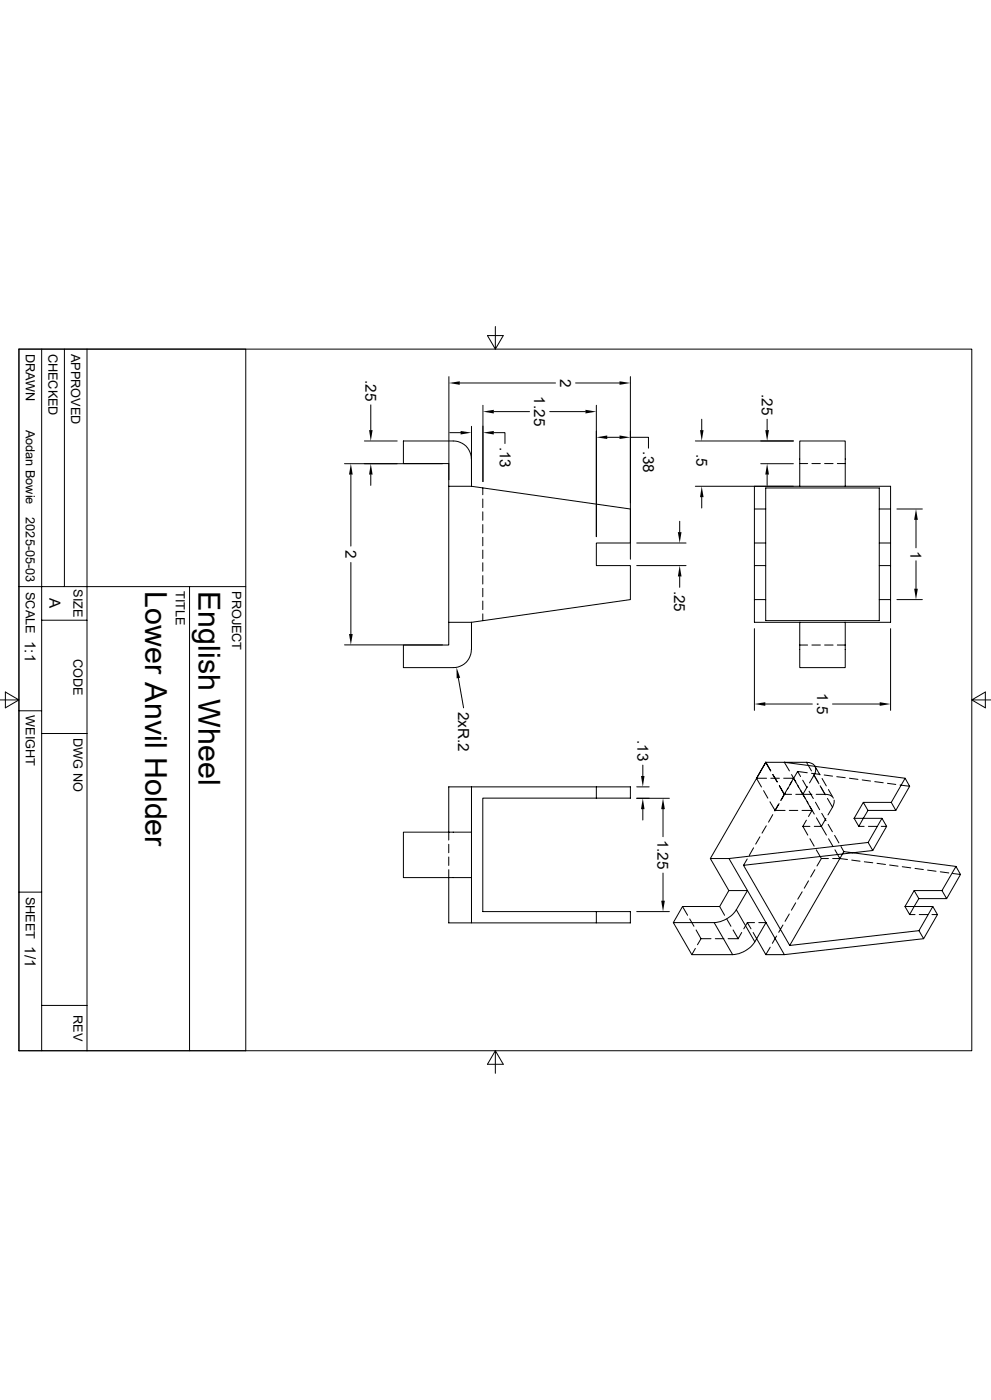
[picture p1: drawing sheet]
<svg xmlns="http://www.w3.org/2000/svg" width="297mm" height="420mm" viewBox="0 0 297 420" stroke-linecap="round" stroke-linejoin="round" font-family="sans-serif">
<g fill="none" stroke="#000" stroke-width=".3">
<path d="M148.5 98v6.7l2.3-4h-4.7l2.4 4M5.7 104.7h285.6v210.5h-285.6M5.7 104.7h68v210.5h-68M5.7 104.7v210.5M12.5 104.7v210.5M19.3 104.7v71.3M26.1 104.7v210.5M134.5 113v31M137.8 114.9h28.7M172.5 114.9h13.2M188.9 113v54.8M103.3 139.1h29.3"/>
<path d="M109.2 132.3h9.8M111.1 121.5v7.5M134.8 129.8h3.2M141.3 137.7a5.3 5.3 0 0 0-5.5-5.4h-14.9v6.8h13.6v47.6M141.3 127.9v16.1M141.3 137.7v8.2h-6.8M144.7 121.6v22.9M148 123.5h10.7M148 129.8h3.3v3.3M164.8 123.5h10.7M178.7 121.6v39.4M182 131.2h3.7"/>
<path d="M188.9 131.2h5.5v3.3M208.4 132.3h29.4M210.3 125.8v3.2M228 139.1h9.8M229.9 125.8v3.2M239.7 139.1h2.4M243.3 139.1h2.6M247.1 139.1h2.6M251 139.1h2.3M105.2 142.4v21.4M111.1 142.4v3.2M141.3 145.9l47.6 6.8v10.2h-10.2v6.8h10.2v10.2l-47.6 6.8"/>
<path d="M144.7 146.4v2M144.7 149.7v2.6M144.7 153.5v2.6M144.7 157.4v2.5M203.7 156.4v3.2M210.3 149.1v3.3M226.1 145.9v6.8M229.5 146.4h34v39.8h-34zM229.5 152.7h-3.4v10.2h3.4M229.9 142.4v3.2M239.7 145.9h-31.3M253.3 145.9v-13.6h-13.6v13.6h27.2v6.8"/>
<path d="M263.5 152.7h3.4v10.2h-3.4M268.8 152.7h7.6M274.5 156v8.3M5.7 176h68M56.8 176v139.2M105.2 168.7v21.5M144.7 161.2v2.5M144.7 165v2.6M144.7 168.8v2.6M144.7 172.7v2.5M144.7 176.5v2.5M190.8 169.7h14.8"/>
<path d="M190.8 162.9h14.8M203.7 172.9v3.3M226.1 169.7v10.2h3.4M226.1 179.9v6.8h13.6M226.1 162.9v6.8M226.1 169.7h3.4M263.5 169.7h3.4M266.9 169.7v10.2h-3.4M266.9 179.9v6.8h-13.6M266.9 162.9v6.8M268.8 179.9h7.6M274.5 168.2v8.4"/>
<path d="M12.5 186.1h13.6M103.3 193.5h29.3M134.5 186.7v6.8h-13.6v6.8h14.9a5.3 5.3 0 0 0 5.5-5.4M134.5 186.7h6.8M141.3 186.7v8.2M144.7 180.3v2.6M144.7 184.1v2.1M226.1 188.6v24.5M239.7 186.7h13.6v13.6h-13.6zM239.7 193.5h2.4M243.3 193.5h2.6M247.1 193.5h2.6"/>
<path d="M251 193.5h2.3M266.9 188.6v24.5M0 210h5.7l-4.1-2.4v4.7l4.1-2.3M5.7 213.2h6.8M137.4 203.4l1.5 8.9M229.4 211.2h14.1M249.5 211.2h14.2M291.3 210l4 2.3v-4.7l-4 2.4h5.6M12.5 220h13.6M141.3 236.1h47.6v3.3h-44.2v34.1h44.2v3.4h-47.6M178.7 236.1v3.3M190.8 236.1h3.8"/>
<path d="M192.7 229.5v3.3M200.6 239.5h-9.8M226.7 233.5h3M228.9 237.2l1.2 2.2M229.5 228.7l-2.8 4.8 1.5 2.6M229.5 228.7l1.5 2.6M229.5 228.7h12.2M229.5 228.7l-16.6 28.9 5.5 9.6M231 233.5h2.6M231.6 232.4l1.4 2.2M233.6 235.7l1.4 2.6M233.6 235.7l1.5 2.6 1-1.9"/>
<path d="M234.9 233.5h2.9M235 238.3h2.2M235 238.3l-1 1.9M235.4 237.8l-1.3 2.2M236.6 231.3l-1.5-2.6 36.2 4.8M237.2 232.4l1.3 2.2M237.3 234.4l-1.2 2.3M237.8 233.5l1.6 2.6M237.8 233.5l-1 1.8M238.5 238.3h4.8M239.1 231.4l2.8 .4M239.1 235.7l1.5 2.6"/>
<path d="M239.9 233l-.8-1.6-1.1 1.9M240 237.2l1.3 2.2M240.6 234.1l1.3 2.2M240.6 238.3l1.5 2.6M241.7 228.7l1.5 2.6M241.7 228.7a2.8 2.8 0 0 1 2.6 1.2M242 236l-1.4 2.3M242.5 237.4l1.3 2.2M243.2 232l2.5 .3M243.9 232.4l1.3 2.2M244 232.5l-1.4 2.4M244.2 229.8l.1 .1"/>
<path d="M244.3 229.9l.1 1.5-.4 1.1 1.4 2.6M244.3 229.9l1.4 2.6M244.6 238.3h2.7M245.8 235.7l1.5 2.6 1.4 .2 .6 .4M246.1 236.2l1.3 2.2M246.4 233.6l1.2 2.2M247 232.5l2.5 .3M248 239.5l1.5 2.6M248.3 236.9l1.5 2.5M250.8 233l2.5 .3M254.6 233.5l2.5 .3M258.4 234l2.5 .3"/>
<path d="M262.2 234.5l2.5 .3M266 235l2.5 .3M269.7 235.5l2.9 .4M272.6 235.9l-4.1 7.2h-8.4M272.6 235.9l-1.3-2.4-4.2 7.2 1.4 2.4M120.9 249.6h20.4v13.7h-20.4zM134.5 253.3v2.5M134.5 257.1v2.5M141.3 249.6v-13.5h-6.8v15.9M192.7 242.7v3.3M198.7 242.7v8.3M212.9 257.6h5.6l11.1 19.2-3.4 5.7"/>
<path d="M222.8 259.6l13.9 24M223.9 257.7l-1.1 1.9M225.8 254.3l-1.2 2.3M227.8 251l-1.3 2.2M229.7 247.7l-1.3 2.2M230.8 240.5l1.5 2.6M231.6 244.4l-1.3 2.2M232.3 243.1h3M233.3 241.3l-1 1.8M233.5 241.1l-1.3 2.2M236.6 243.1h2.5M240.4 243.1h3l-1.1 1.8"/>
<path d="M240.6 247.9h2.1M240.6 247.9l1.5 2.6M241.7 246l-1.1 1.9M241.9 240.5l1.5 2.6M242.7 251.6l1.3 2.2M242.8 242l1.3 2.2M244.1 247.9h2.1M244.4 240.7l1.3 2.2M244.6 254.9l1.6 2.7-1.3 2.2M244.7 245.3l1.5 2.6M246.2 247.9l1.5 2.6M246.2 257.6h2.1"/>
<path d="M246.3 244l1.3 2.2M247.5 245.6l-1.3 2.3M248.2 247.3l1.3 2.2M248.3 251.6l1.3 2.2M249.5 242.1l-1.3 2.4M250 240v.8l-.5 1.3M250.1 250.6l1.3 2.3M250.2 254.9l1.5 2.7h-2.1M251.7 257.6l2.3 .3M252.1 254l.8 1.5M252.9 255.5l-16.2 28.1 38.7-4.4 4.2-7.3h-8.4l2.8-4.7h8.3l4.2-7.3M252.9 255.5l33.6 4.4"/>
<path d="M255.3 258l2.5 .4M256 245.5h8.3l1.4 2.4M256 245.5l1.4 2.4M257.4 247.9h1.6M258.7 240.7l-2.7 4.8M259 258.5l2.6 .3M260.1 243.1l-2.7 4.8M260.2 252.7l-41.7 4.9M260.3 247.9h2.5M262.8 259l2.6 .3M264.1 247.9h1.6M264.3 245.5l-4.1 7.2 1.4 2.4"/>
<path d="M265.7 247.9l-4.1 7.2-38.8 4.5M266.6 259.5l2.6 .3M267.1 240.7h-8.4l1.4 2.4M286.5 259.9l1.4 2.4-4.2 7.3-1.4-2.4M5.7 267.6h6.8M134.5 260.9v16h6.8v-13.6M178.7 273.5v3.4M190.8 273.5h9.8M198.7 261.9v8.3M204.6 271.9l1.5 2.7M206.7 275.7l1.3 2.2M208.6 279l1.5 2.6-1.1 1.8"/>
<path d="M214 276.8h-12.2l5.5 9.6h12.3M214 276.8l5.6 9.6M215.7 271.9l1.5 2.7M217.8 275.7l1.3 2.2M219.7 279l1.5 2.6M220.7 272.9l3.3-5.7h-5.6l-2.7 4.7h-11.1l-2.8 4.9M220.7 272.9l5.5 9.6M220.7 272.9a8.6 8.6 0 0 1-6.7 3.9M222.3 279.7l-1.1 1.9M222.9 278.6l1.1-1.8 1.1 1.8M224 276.8h2.1M225.7 279.7l3.8 6.7"/>
<path d="M227.4 276.8h2.2l5.5 9.6h-5.6M234.7 277.5l-1.3 2.2M236.6 274.2l-1.3 2.2M238.5 270.8l-1.3 2.2M240.4 267.5l-1.3 2.2M242.3 264.2l-1.3 2.2M244.2 260.9l-1.2 2.2M270.4 260l2.6 .3M271.2 271.9l1.4 2.5M272.6 274.4h1.6M274 267.2l1.4 2.4h8.3M274.2 260.5l2.5 .4"/>
<path d="M275.4 269.6l-2.8 4.8M275.5 274.4h2.5M278 261l2.5 .4M279.3 274.4h1.7M279.6 271.9l1.4 2.5M281 274.4l-4.2 7.2-1.4-2.4M281.8 261.5l2.6 .4M285.6 262l2.3 .3M208.4 284.5l-1.1 1.9M210.1 281.6h3M214.4 281.6h2.6M218.2 281.6h3"/>
<path d="M226.2 282.5a8.6 8.6 0 0 1-6.6 3.9M230.8 284.1l-1.3 2.3M232.7 280.8l-1.2 2.2M276.8 281.6l-41.7 4.8M12.5 301.6h13.6M148.5 315.2l-2.4 4.1h4.7l-2.3-4.1v6.8"/>
</g>
<g fill="#000">
<path d="M134.5 114.9l3.3-.5v1zM185.7 114.4l3.2 .5-3.2 .5zM110.6 129h1.1l-.6 3.3zM138 129.3l3.3 .5-3.3 .5zM144.7 123.5l3.3-.6v1.1zM144.7 129.8l3.3-.5v1zM175.5 122.9l3.2 .6-3.2 .5zM178.7 131.2l3.3-.6v1.1zM185.7 130.6l3.2 .6-3.2 .5zM209.8 129h1.1l-.6 3.3zM229.4 129h1.1l-.6 3.3zM105.2 139.1l.5 3.3h-1.1z"/>
<path d="M111.1 139.1l.6 3.3h-1.1zM203.2 159.6h1.1l-.6 3.3zM210.3 145.9l.6 3.2h-1.1zM229.9 139.1l.6 3.3h-1.1zM274.5 152.7l.6 3.3h-1.1zM203.7 169.7l.6 3.2h-1.1zM274 176.6h1.1l-.6 3.3zM104.6 190.2h1.1l-.5 3.3zM136.8 200.2l1.1 3.1-1 .2zM226.1 211.2l3.3-.5v1.1zM263.7 210.7l3.2 .5-3.2 .6zM192.1 232.8h1.1l-.5 3.3z"/>
<path d="M192.7 239.5l.5 3.2h-1.1zM198.7 239.5l.6 3.2h-1.1zM198.2 270.2h1.1l-.6 3.3z"/>
</g>
<g font-size="9.1">
<text x="43.5" y="177.3" transform="rotate(90 43.5 177.3)">Lower Anvil Holder</text>
<text x="59.5" y="177.3" transform="rotate(90 59.5 177.3)">English Wheel</text>
</g>
<g font-size="4.6">
<text x="109.5" y="114" transform="rotate(90 109.5 114)">.25</text>
<text x="167.9" y="113.7" transform="rotate(90 167.9 113.7)">2</text>
<text x="160.1" y="118.9" transform="rotate(90 160.1 118.9)">1.25</text>
<text x="228.3" y="118.2" transform="rotate(90 228.3 118.2)">.25</text>
<text x="149.8" y="134" transform="rotate(90 149.8 134)">.13</text>
<text x="192.7" y="135.4" transform="rotate(90 192.7 135.4)">.38</text>
<text x="208.7" y="136.1" transform="rotate(90 208.7 136.1)">.5</text>
<text x="103.5" y="165.1" transform="rotate(90 103.5 165.1)">2</text>
<text x="272.9" y="165.2" transform="rotate(90 272.9 165.2)">1</text>
<text x="14.8" y="179.5" transform="rotate(90 14.8 179.5)">A</text>
<text x="202.1" y="177.2" transform="rotate(90 202.1 177.2)">.25</text>
<text x="7.4" y="192.3" transform="rotate(90 7.4 192.3)">1:1</text>
<text x="244.9" y="207.9" transform="rotate(90 244.9 207.9)">1.5</text>
<text x="137.3" y="213.6" transform="rotate(90 137.3 213.6)">2xR.2</text>
<text x="191" y="222" transform="rotate(90 191 222)">.13</text>
<text x="197.1" y="251.9" transform="rotate(90 197.1 251.9)">1.25</text>
<text x="7.4" y="283.9" transform="rotate(90 7.4 283.9)">1/1</text>
</g>
<g font-size="3.8">
<text x="7.7" y="106.1" transform="rotate(90 7.7 106.1)">DRAWN</text>
<text x="14.5" y="106.1" transform="rotate(90 14.5 106.1)">CHECKED</text>
<text x="21.3" y="106.1" transform="rotate(90 21.3 106.1)">APPROVED</text>
<text x="7.7" y="128.9" transform="rotate(90 7.7 128.9)">Aodan Bowie</text>
<text x="7.7" y="155.2" transform="rotate(90 7.7 155.2)">2025-05-03</text>
<text x="7.7" y="177.6" transform="rotate(90 7.7 177.6)">SCALE</text>
<text x="22" y="176.8" transform="rotate(90 22 176.8)">SIZE</text>
<text x="52.7" y="177.3" transform="rotate(90 52.7 177.3)">TITLE</text>
<text x="69.6" y="177.3" transform="rotate(90 69.6 177.3)">PROJECT</text>
<text x="22" y="197.6" transform="rotate(90 22 197.6)">CODE</text>
<text x="7.7" y="214.6" transform="rotate(90 7.7 214.6)">WEIGHT</text>
<text x="22" y="221.4" transform="rotate(90 22 221.4)">DWG NO</text>
<text x="7.7" y="269" transform="rotate(90 7.7 269)">SHEET</text>
<text x="22" y="304.5" transform="rotate(90 22 304.5)">REV</text>
</g>
</svg>
